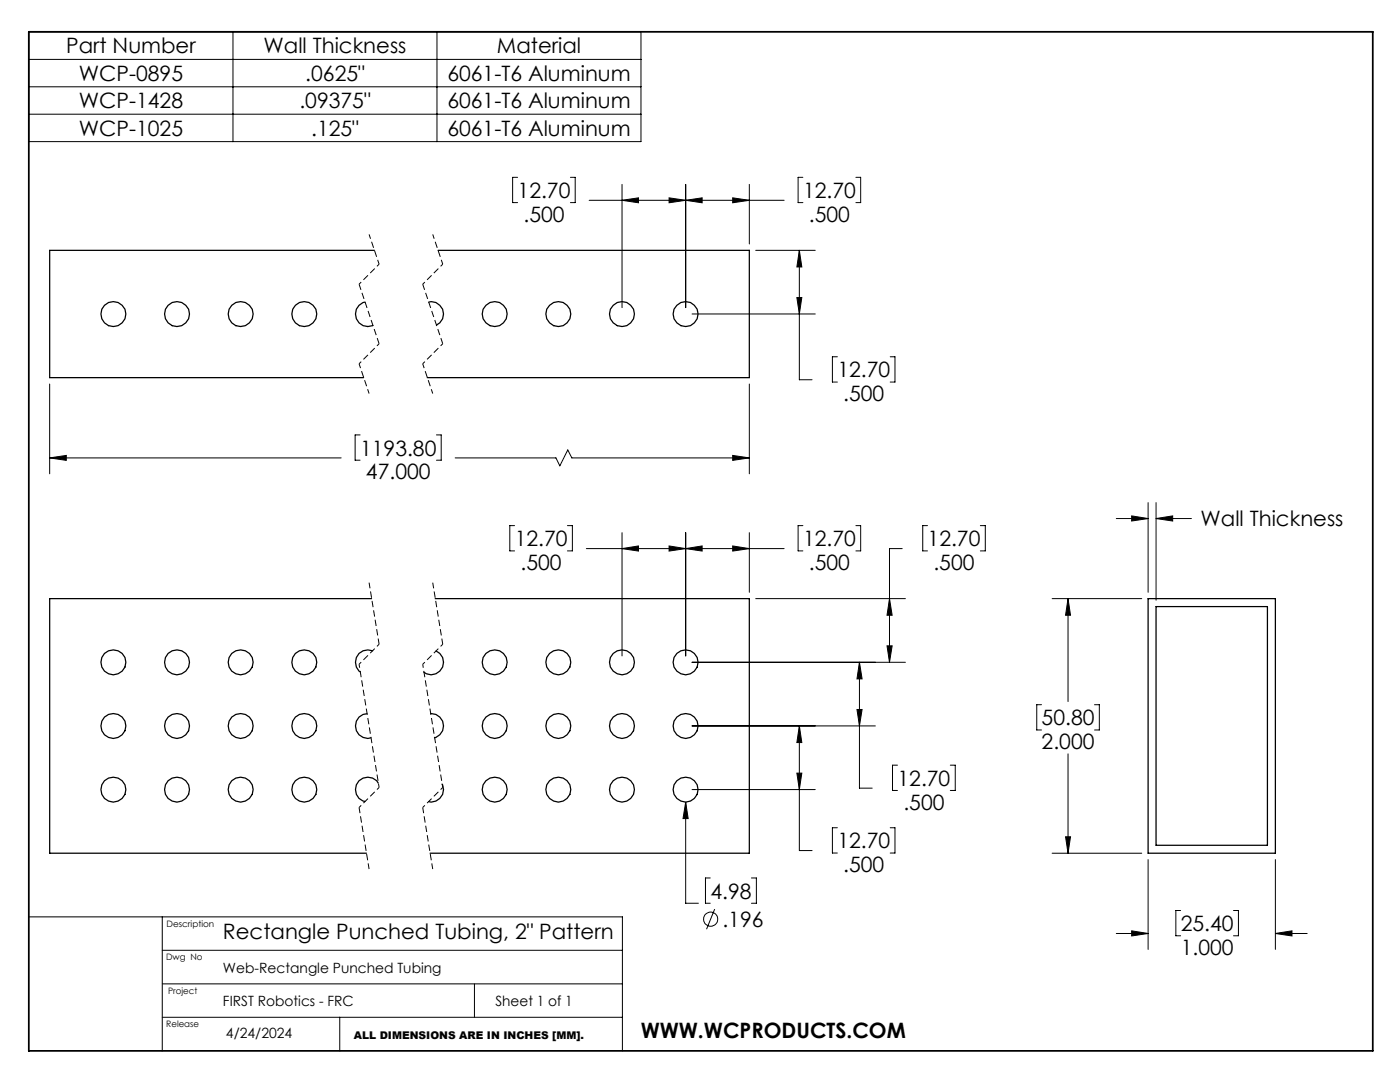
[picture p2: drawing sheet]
<svg xmlns="http://www.w3.org/2000/svg" width="279mm" height="216mm" viewBox="0 0 279 216" stroke-linecap="round" stroke-linejoin="round" font-family="sans-serif">
<g fill="none" stroke="#000" stroke-width=".25">
<path d="M74.7 50h-64.8v25.4h62.7M87.4 50h62.1v25.4h-64.2M72.8 60.3a2.46 2.46 0 0 0-1.7 3.2 2.46 2.46 0 0 0 3.3 1.4M85.5 60.3a2.43 2.43 0 0 1 2.9 1.6 2.43 2.43 0 0 1-1.3 3M74.2 119.5h-64.3v50.8h63.2M86.9 119.5h62.6v50.8h-63.7M229.1 119.5h25.4v50.8h-25.4zM74.4 129.9a2.45 2.45 0 0 0-3.1 1 2.45 2.45 0 0 0 .6 3.2M87 129.9a2.46 2.46 0 0 1 1.2 3.5 2.46 2.46 0 0 1-3.6 .7M230.7 121h22.2v47.7h-22.2zM73.2 142.4a2.44 2.44 0 0 0-2.2 2.8 2.44 2.44 0 0 0 3 2M75.5 156.3a2.45 2.45 0 0 0-4.1-.2 2.45 2.45 0 0 0 1.4 3.8"/>
<path d="M85.9 142.4a2.46 2.46 0 0 1 2.6 2 2.46 2.46 0 0 1-1.8 2.8M88.2 156.5a2.42 2.42 0 0 1-.2 2.6 2.42 2.42 0 0 1-2.5 .8"/>
<circle cx="22.6" cy="62.7" r="2.5"/>
<circle cx="35.3" cy="62.7" r="2.5"/>
<circle cx="48" cy="62.7" r="2.5"/>
<circle cx="60.7" cy="62.7" r="2.5"/>
<circle cx="98.7" cy="62.7" r="2.49"/>
<circle cx="111.4" cy="62.7" r="2.49"/>
<circle cx="124.1" cy="62.7" r="2.49"/>
<circle cx="136.8" cy="62.7" r="2.49"/>
<circle cx="22.6" cy="132.2" r="2.49"/>
<circle cx="35.3" cy="132.2" r="2.49"/>
<circle cx="48" cy="132.2" r="2.49"/>
<circle cx="60.7" cy="132.2" r="2.49"/>
<circle cx="98.7" cy="132.2" r="2.49"/>
<circle cx="111.4" cy="132.2" r="2.49"/>
<circle cx="124.1" cy="132.2" r="2.49"/>
<circle cx="136.8" cy="132.2" r="2.49"/>
<circle cx="22.6" cy="157.6" r="2.49"/>
<circle cx="22.6" cy="144.9" r="2.49"/>
<circle cx="35.3" cy="144.9" r="2.49"/>
<circle cx="35.3" cy="157.6" r="2.49"/>
<circle cx="48" cy="144.9" r="2.49"/>
<circle cx="48" cy="157.6" r="2.49"/>
<circle cx="60.7" cy="157.6" r="2.49"/>
<circle cx="60.7" cy="144.9" r="2.49"/>
<circle cx="98.7" cy="157.6" r="2.49"/>
<circle cx="98.7" cy="144.9" r="2.49"/>
<circle cx="111.4" cy="144.9" r="2.49"/>
<circle cx="111.4" cy="157.6" r="2.49"/>
<circle cx="124.1" cy="144.9" r="2.49"/>
<circle cx="124.1" cy="157.6" r="2.49"/>
<circle cx="136.8" cy="144.9" r="2.49"/>
<circle cx="136.8" cy="157.6" r="2.49"/>
</g>
<g fill="none" stroke="#000" stroke-width=".2">
<path d="M5.8 6.3h122.1v22h-122.1zM5.8 11.9h122.1M5.8 17.3h122.1M46.5 6.3v22M87.2 6.3v22M5.8 22.8h122.1M103.3 35.4h-1v5h1M113.8 35.4h1v5h-1M117.6 40h38.9M124.1 40l3.3-.5v1zM124.1 36.8v24.6M133.5 39.5l3.3 .5-3.3 .5z"/>
<path d="M136.8 40l3.3-.5v1zM136.8 36.8v24.6M146.2 39.5l3.3 .5-3.3 .5zM149.5 36.8v11.9M160.2 35.4h-.9v5h.9M170.8 35.4h1v5h-1M150.8 50h11.9M159 59.4h1l-.5 3.3zM159.5 50l.5 3.3h-1zM159.5 50v25.8h2.6M9.9 76.6v17.9M138.1 62.7h24.6"/>
<path d="M149.5 76.6v17.9M167.1 71.2h-1v5h1M177.7 71.2h.9v5h-.9M9.9 91.4l3.3-.5v1zM9.9 91.4h58.2M71.9 86.8h-1v5h1M87.1 86.8h1v5h-1M90.8 91.4h20.1l.8 1.6 1.6-3.2 .8 1.6h35.4M146.2 90.9l3.3 .5-3.3 .5zM102.7 104.9h-1v5h1M113.2 104.9h1v5h-1M117 109.5h39.5"/>
<path d="M124.1 109.5l3.3-.6v1.1zM124.1 106.3v24.6M133.5 108.9l3.3 .6-3.3 .5zM136.8 109.5l3.3-.6v1.1zM136.8 106.3v24.6M146.2 108.9l3.3 .6-3.3 .5zM149.5 106.3v11.9M150.8 119.5h29.9M160.2 104.9h-.9v5h.9M170.8 104.9h1v5h-1M177.5 119.5l.5 3.3h-1zM180.1 109.5h-2.6v22.7"/>
<path d="M185.1 104.9h-.9v5h.9M195.7 104.9h.9v5h-.9M210 119.5h17.9M213.1 119.5l.5 3.3h-.9zM213.1 119.5v20.5M222.8 103.5h6.3M225.8 102.9l3.3 .6-3.3 .5zM229.1 100.3v17.9M230.7 103.5l3.3-.6v1.1zM230.7 100.3v19.5M230.7 103.5h7.1M138.1 132.2h42.6"/>
<path d="M171.5 132.2l.5 3.3h-1zM171.5 132.2v25.1h2.6M177 128.9h1l-.5 3.3zM138.1 144.9h36.6M138.1 157.6h24.6M159 154.3h1l-.5 3.3zM159.5 144.9l.5 3.3h-1zM159.5 144.9v24.8h2.6M171 141.6h1l-.5 3.3zM179.1 152.7h-1v5h1M189.7 152.7h.9v5h-.9M207.9 140.6h-1v5.1h1"/>
<path d="M213.1 150.4v19.9M218.4 140.6h1v5.1h-1M136.8 160.1l.5 3.2h-1zM136.8 160.1v20.1h2.6M141.7 175.2h-.9v5h.9M150 175.2h1v5h-1M167.1 165.2h-1v5h1M177.7 165.2h.9v5h-.9M210 170.3h17.9M212.7 167h.9l-.5 3.3zM229.1 171.5v17.9M254.5 171.5v17.9"/>
<path d="M5.8 183h118.4v26.7M32.4 183v26.7M32.4 196.3h91.8M32.4 189.6h91.8M94.7 196.3v6.7M142.6 181.4l-1.6 4M222.8 186.3h6.3M225.8 185.7l3.3 .6-3.3 .5zM235.6 181.7h-.9v5h.9M246.2 181.7h1v5h-1M254.5 186.3l3.3-.6v1.1zM254.5 186.3h6.4"/>
<path d="M32.4 203h91.8M67.8 203v6.7"/>
<circle cx="141.8" cy="183.4" r="1.4"/>
</g>
<path d="M71.7 56.7l4 11.9M84.4 56.7l4 11.9M73.7 116.3l2 12.3M86.4 116.3l2 12.3M71.7 161.1l2 12.3M84.4 161.1l2 12.3" fill="none" stroke="#000" stroke-width=".2" stroke-dasharray="1.3 .6" stroke-dashoffset=".1" stroke-linecap="butt"/>
<path d="M75.7 52.7l-4 4M88.4 52.7l-4 4M75.7 68.6l-4 4M88.4 68.6l-4 4M75.7 128.6l-4 4M88.4 128.6l-4 4M75.7 157.1l-4 4M88.4 157.1l-4 4" fill="none" stroke="#000" stroke-width=".2" stroke-dasharray="1.3 .6" stroke-dashoffset=".7" stroke-linecap="butt"/>
<path d="M71.7 132.6l4 24.5M84.4 132.6l4 24.5" fill="none" stroke="#000" stroke-width=".2" stroke-dasharray="1.3 .6" stroke-dashoffset=".6" stroke-linecap="butt"/>
<path d="M73.7 46.8l2 5.9M86.4 46.8l2 5.9M71.7 72.6l2 5.9M84.4 72.6l2 5.9" fill="none" stroke="#000" stroke-width=".2" stroke-dasharray="1.3 .6" stroke-dashoffset=".4" stroke-linecap="butt"/>
<path d="M5.8 6.3h268.2v203.4h-268.2z" fill="none" stroke="#000" stroke-width=".35"/>
<path d="M225.8 185.7l3.3 .6-3.3 .5zM254.5 186.3l3.3-.6v1.1zM213.1 119.5l.5 3.3h-.9zM212.7 167h.9l-.5 3.3zM230.7 103.5l3.3-.6v1.1zM225.8 102.9l3.3 .6-3.3 .5zM136.8 109.5l3.3-.6v1.1zM146.2 108.9l3.3 .6-3.3 .5zM133.5 108.9l3.3 .6-3.3 .5zM124.1 109.5l3.3-.6v1.1zM177 128.9h1l-.5 3.3zM177.5 119.5l.5 3.3h-1zM171 141.6h1l-.5 3.3zM171.5 132.2l.5 3.3h-1zM159 154.3h1l-.5 3.3zM159.5 144.9l.5 3.3h-1zM136.8 160.1l-.5 3.2h1zM146.2 39.5l3.3 .5-3.3 .5zM136.8 40l3.3-.5v1zM159 59.4h1l-.5 3.3zM159.5 50l.5 3.3h-1zM133.5 39.5l3.3 .5-3.3 .5zM124.1 40l3.3-.5v1zM146.2 90.9l3.3 .5-3.3 .5zM9.9 91.4l3.3-.5v1z" fill="#000"/>
<g font-size="4.2">
<text x="13.2" y="10.6">Part Number</text>
<text x="52.6" y="10.6">Wall Thickness</text>
<text x="99.2" y="10.6">Material</text>
<text x="15.7" y="16.1">WCP-0895</text>
<text x="60.9" y="16.1">.0625&quot;</text>
<text x="89.3" y="16.1">6061-T6 Aluminum</text>
<text x="15.7" y="21.6">WCP-1428</text>
<text x="59.8" y="21.6">.09375&quot;</text>
<text x="89.3" y="21.6">6061-T6 Aluminum</text>
<text x="15.7" y="27">WCP-1025</text>
<text x="62.1" y="27">.125&quot;</text>
<text x="89.3" y="27">6061-T6 Aluminum</text>
<text x="103.3" y="39.5">12.70</text>
<text x="160.3" y="39.5">12.70</text>
<text x="104.5" y="44.2">.500</text>
<text x="161.4" y="44.2">.500</text>
<text x="167.1" y="75.3">12.70</text>
<text x="168.3" y="80">.500</text>
<text x="71.9" y="90.9">1193.80</text>
<text x="73" y="95.6">47.000</text>
<text x="239.6" y="105">Wall Thickness</text>
<text x="102.7" y="109">12.70</text>
<text x="103.9" y="113.7">.500</text>
<text x="160.3" y="109">12.70</text>
<text x="161.4" y="113.7">.500</text>
<text x="185.1" y="109">12.70</text>
<text x="186.3" y="113.7">.500</text>
<text x="207.9" y="144.7">50.80</text>
<text x="207.9" y="149.5">2.000</text>
<text x="179.1" y="156.8">12.70</text>
<text x="180.3" y="161.5">.500</text>
<text x="167.1" y="169.3">12.70</text>
<text x="141.8" y="179.3">4.98</text>
<text x="168.3" y="174">.500</text>
<text x="144.2" y="185">.196</text>
<text x="235.6" y="185.8">25.40</text>
<text x="44.5" y="187.3">Rectangle Punched Tubing, 2&quot; Pattern</text>
<text x="235.6" y="190.5">1.000</text>
<text x="127.9" y="207.1">WWW.WCPRODUCTS.COM</text>
</g>
<g font-size="2.8">
<text x="44.5" y="194.1">Web-Rectangle Punched Tubing</text>
<text x="44.5" y="200.7">FIRST Robotics - FRC</text>
<text x="98.9" y="200.7">Sheet 1 of 1</text>
<text x="45.1" y="207.1">4/24/2024</text>
</g>
<text font-size="2.1" x="70.6" y="207.2">ALL DIMENSIONS ARE IN INCHES [MM].</text>
<g font-size="1.8">
<text x="33.2" y="185">Description</text>
<text x="33.2" y="191.5">Dwg No</text>
<text x="33.6" y="198.4">Project</text>
<text x="33.2" y="204.9">Release</text>
</g>
</svg>
